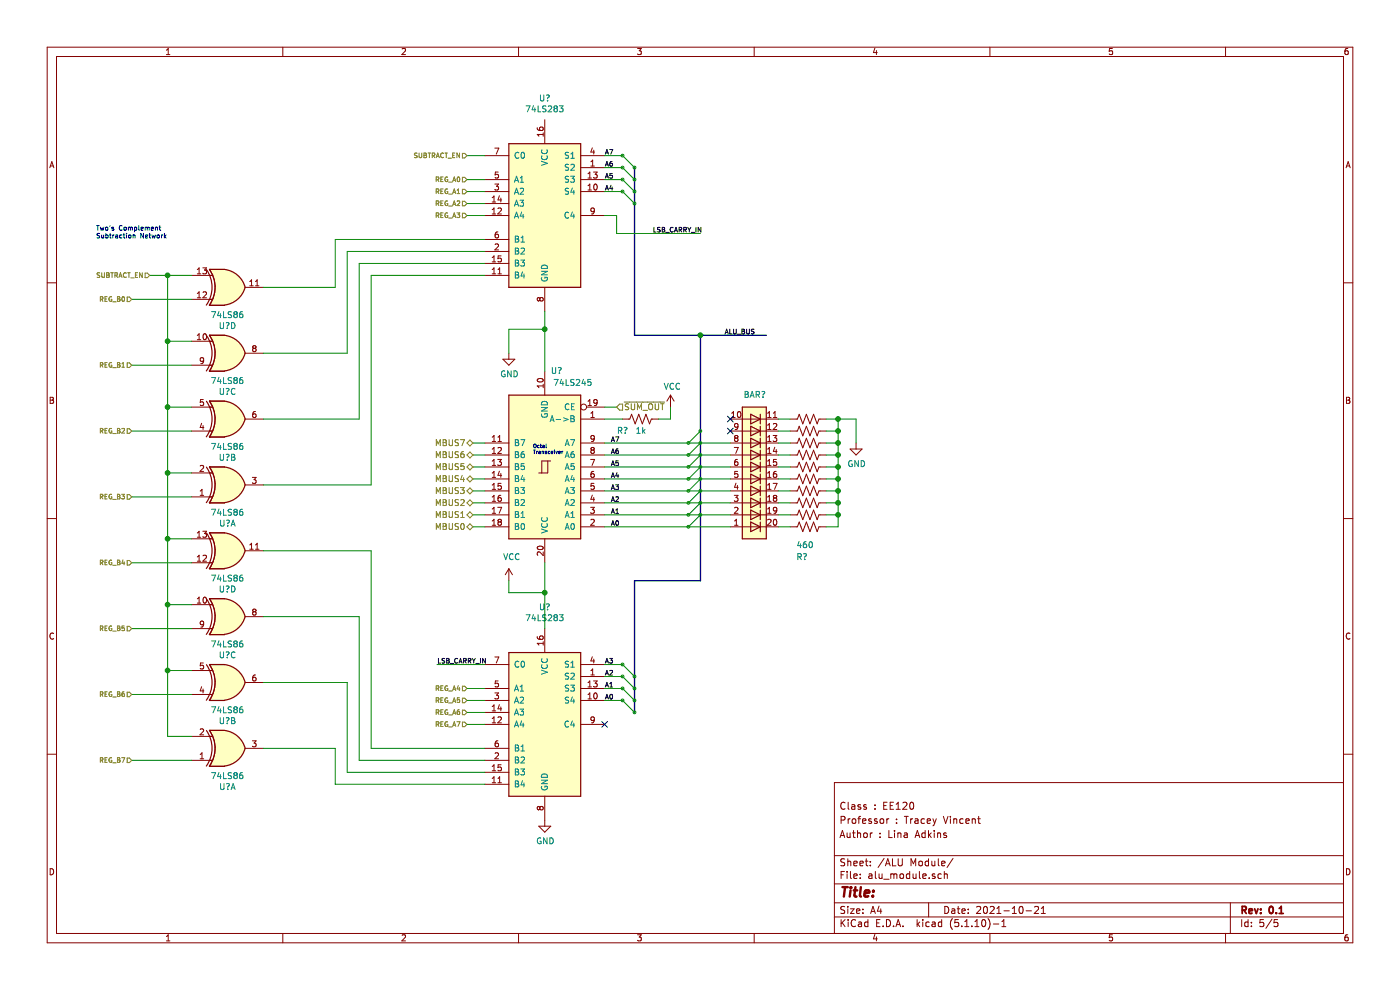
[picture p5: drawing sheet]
EESchema Schematic File Version 4
EELAYER 30 0
EELAYER END
$Descr A4 11693 8268
encoding utf-8
Sheet 5 5
Title ""
Date "2021-10-21"
Rev "0.1"
Comp ""
Comment1 "Author : Lina Adkins"
Comment2 "Professor : Tracey Vincent"
Comment3 "Class : EE120"
Comment4 ""
$EndDescr
$Comp
L Device:R_US R?
U 1 1
P 6750 4400
F 0 "R?" V 7000 4300 50  0000 L CNN
F 1 "460" V 6900 4300 50  0000 L CNN
F 2 "" V 6790 4390 50  0001 C CNN
F 3 "~" H 6750 4400 50  0001 C CNN
	1    6750 4400
	0    1    1    0   
$EndComp
$Comp
L Device:R_US R?
U 1 1
P 6750 3500
F 0 "R?" H 6818 3546 50  0001 L CNN
F 1 "460" H 6818 3455 50  0001 L CNN
F 2 "" V 6790 3490 50  0001 C CNN
F 3 "~" H 6750 3500 50  0001 C CNN
	1    6750 3500
	0    1    1    0   
$EndComp
$Comp
L Device:R_US R?
U 1 1
P 6750 3600
F 0 "R?" H 6818 3646 50  0001 L CNN
F 1 "460" H 6818 3555 50  0001 L CNN
F 2 "" V 6790 3590 50  0001 C CNN
F 3 "~" H 6750 3600 50  0001 C CNN
	1    6750 3600
	0    1    1    0   
$EndComp
$Comp
L Device:R_US R?
U 1 1
P 6750 3700
F 0 "R?" H 6818 3746 50  0001 L CNN
F 1 "460" H 6818 3655 50  0001 L CNN
F 2 "" V 6790 3690 50  0001 C CNN
F 3 "~" H 6750 3700 50  0001 C CNN
	1    6750 3700
	0    1    1    0   
$EndComp
$Comp
L Device:R_US R?
U 1 1
P 6750 3800
F 0 "R?" H 6818 3846 50  0001 L CNN
F 1 "460" H 6818 3755 50  0001 L CNN
F 2 "" V 6790 3790 50  0001 C CNN
F 3 "~" H 6750 3800 50  0001 C CNN
	1    6750 3800
	0    1    1    0   
$EndComp
$Comp
L Device:R_US R?
U 1 1
P 6750 3900
F 0 "R?" H 6818 3946 50  0001 L CNN
F 1 "460" H 6818 3855 50  0001 L CNN
F 2 "" V 6790 3890 50  0001 C CNN
F 3 "~" H 6750 3900 50  0001 C CNN
	1    6750 3900
	0    1    1    0   
$EndComp
$Comp
L Device:R_US R?
U 1 1
P 6750 4000
F 0 "R?" H 6818 4046 50  0001 L CNN
F 1 "460" H 6818 3955 50  0001 L CNN
F 2 "" V 6790 3990 50  0001 C CNN
F 3 "~" H 6750 4000 50  0001 C CNN
	1    6750 4000
	0    1    1    0   
$EndComp
$Comp
L Device:R_US R?
U 1 1
P 6750 4100
F 0 "R?" H 6818 4146 50  0001 L CNN
F 1 "460" H 6818 4055 50  0001 L CNN
F 2 "" V 6790 4090 50  0001 C CNN
F 3 "~" H 6750 4100 50  0001 C CNN
	1    6750 4100
	0    1    1    0   
$EndComp
$Comp
L Device:R_US R?
U 1 1
P 6750 4200
F 0 "R?" H 6818 4246 50  0001 L CNN
F 1 "460" H 6818 4155 50  0001 L CNN
F 2 "" V 6790 4190 50  0001 C CNN
F 3 "~" H 6750 4200 50  0001 C CNN
	1    6750 4200
	0    1    1    0   
$EndComp
$Comp
L Device:R_US R?
U 1 1
P 6750 4300
F 0 "R?" H 6818 4346 50  0001 L CNN
F 1 "460" H 6818 4255 50  0001 L CNN
F 2 "" V 6790 4290 50  0001 C CNN
F 3 "~" H 6750 4300 50  0001 C CNN
	1    6750 4300
	0    1    1    0   
$EndComp
$Comp
L power:GND #PWR?
U 1 1
P 7150 3700
F 0 "#PWR?" H 7150 3450 50  0001 C CNN
F 1 "GND" H 7155 3527 50  0000 C CNN
F 2 "" H 7150 3700 50  0001 C CNN
F 3 "" H 7150 3700 50  0001 C CNN
	1    7150 3700
	1    0    0    -1  
$EndComp
Wire Wire Line
	7000 3500 7000 3600
Wire Wire Line
	6900 3500 7000 3500
Wire Wire Line
	6900 3600 7000 3600
Connection ~ 7000 3600
Wire Wire Line
	7000 3600 7000 3700
Wire Wire Line
	6900 3700 7000 3700
Connection ~ 7000 3700
Wire Wire Line
	7000 3700 7000 3800
Wire Wire Line
	6900 3800 7000 3800
Connection ~ 7000 3800
Wire Wire Line
	7000 3800 7000 3900
Wire Wire Line
	6900 3900 7000 3900
Connection ~ 7000 3900
Wire Wire Line
	7000 3900 7000 4000
Wire Wire Line
	6900 4000 7000 4000
Connection ~ 7000 4000
Wire Wire Line
	7000 4000 7000 4100
Wire Wire Line
	6900 4100 7000 4100
Connection ~ 7000 4100
Wire Wire Line
	7000 4100 7000 4200
Wire Wire Line
	6900 4200 7000 4200
Connection ~ 7000 4200
Wire Wire Line
	7000 4200 7000 4300
Wire Wire Line
	6900 4300 7000 4300
Connection ~ 7000 4300
Wire Wire Line
	7000 4300 7000 4400
Wire Wire Line
	6900 4400 7000 4400
Wire Wire Line
	7000 3500 7150 3500
Wire Wire Line
	7150 3500 7150 3700
Connection ~ 7000 3500
Wire Wire Line
	4050 3700 3950 3700
Wire Wire Line
	3950 3800 4050 3800
Wire Wire Line
	4050 3900 3950 3900
Wire Wire Line
	3950 4000 4050 4000
Wire Wire Line
	4050 4100 3950 4100
Wire Wire Line
	3950 4200 4050 4200
Wire Wire Line
	3950 4300 4050 4300
Wire Wire Line
	3950 4400 4050 4400
Wire Wire Line
	4050 6050 3900 6050
Wire Wire Line
	4050 5950 3900 5950
Wire Wire Line
	4050 5850 3900 5850
Wire Wire Line
	4050 5750 3900 5750
Wire Wire Line
	4050 1800 3900 1800
Wire Wire Line
	4050 1700 3900 1700
Wire Wire Line
	4050 1600 3900 1600
Wire Wire Line
	4050 1500 3900 1500
Text HLabel 3900 6050 0    39   Input ~ 0
REG_A7
Text HLabel 3900 5950 0    39   Input ~ 0
REG_A6
Text HLabel 3900 5850 0    39   Input ~ 0
REG_A5
Text HLabel 3900 5750 0    39   Input ~ 0
REG_A4
Text HLabel 3900 1800 0    39   Input ~ 0
REG_A3
Text HLabel 3900 1700 0    39   Input ~ 0
REG_A2
Text HLabel 3900 1600 0    39   Input ~ 0
REG_A1
Text HLabel 3900 1500 0    39   Input ~ 0
REG_A0
Wire Bus Line
	5300 2800 5850 2800
Text Label 5050 1300 0    39   ~ 0
A7
Text Label 5050 1400 0    39   ~ 0
A6
Text Label 5050 1500 0    39   ~ 0
A5
Text Label 5050 1600 0    39   ~ 0
A4
Entry Wire Line
	5200 1600 5300 1700
Entry Wire Line
	5200 1500 5300 1600
Entry Wire Line
	5200 1400 5300 1500
Entry Wire Line
	5200 1300 5300 1400
Wire Wire Line
	5050 1600 5200 1600
Wire Wire Line
	5050 1500 5200 1500
Wire Wire Line
	5050 1400 5200 1400
Wire Wire Line
	5050 1300 5200 1300
$Comp
L power:GND #PWR?
U 1 1
P 4550 6850
AR Path="/616D0223/617CD65E" Ref="#PWR?"  Part="1" 
AR Path="/617154F8/617CD65E" Ref="#PWR?"  Part="1" 
F 0 "#PWR?" H 4550 6600 50  0001 C CNN
F 1 "GND" H 4555 6677 50  0000 C CNN
F 2 "" H 4550 6850 50  0001 C CNN
F 3 "" H 4550 6850 50  0001 C CNN
	1    4550 6850
	1    0    0    -1  
$EndComp
Wire Bus Line
	5300 4850 5850 4850
Text Label 5100 3700 0    39   ~ 0
A7
Text Label 5100 3800 0    39   ~ 0
A6
Text Label 5100 3900 0    39   ~ 0
A5
Text Label 5100 4000 0    39   ~ 0
A4
Text Label 5100 4100 0    39   ~ 0
A3
Text Label 5100 4200 0    39   ~ 0
A2
Text Label 5100 4300 0    39   ~ 0
A1
Text Label 5100 4400 0    39   ~ 0
A0
Text Label 5050 5550 0    39   ~ 0
A3
Text Label 5050 5650 0    39   ~ 0
A2
Text Label 5050 5750 0    39   ~ 0
A1
Text Label 5050 5850 0    39   ~ 0
A0
Entry Wire Line
	5200 5850 5300 5950
Entry Wire Line
	5200 5750 5300 5850
Entry Wire Line
	5200 5650 5300 5750
Entry Wire Line
	5200 5550 5300 5650
Wire Wire Line
	5050 5550 5200 5550
Wire Wire Line
	5050 5650 5200 5650
Wire Wire Line
	5050 5750 5200 5750
Wire Wire Line
	5050 5850 5200 5850
$Comp
L 74xx:74LS283 U?
U 1 1
P 4550 1800
F 0 "U?" H 4550 2781 50  0000 C CNN
F 1 "74LS283" H 4550 2690 50  0000 C CNN
F 2 "" H 4550 1800 50  0001 C CNN
F 3 "http://www.ti.com/lit/gpn/sn74LS283" H 4550 1800 50  0001 C CNN
	1    4550 1800
	1    0    0    -1  
$EndComp
Wire Wire Line
	5050 4400 6100 4400
Wire Wire Line
	5050 3400 5150 3400
Wire Wire Line
	5600 3500 5600 3400
Wire Wire Line
	5500 3500 5600 3500
Entry Wire Line
	5850 4200 5750 4300
Entry Wire Line
	5850 4300 5750 4400
Entry Wire Line
	5850 4100 5750 4200
Entry Wire Line
	5850 4000 5750 4100
Entry Wire Line
	5850 3900 5750 4000
Entry Wire Line
	5850 3800 5750 3900
Entry Wire Line
	5850 3700 5750 3800
Entry Wire Line
	5850 3600 5750 3700
Text Notes 4450 3800 0    30   ~ 0
Octal\nTransceiver\n
Wire Wire Line
	5050 3500 5200 3500
$Comp
L Device:R_US R?
U 1 1
P 5350 3500
F 0 "R?" V 5250 3600 50  0000 L CNN
F 1 "1k" V 5250 3450 50  0000 L CNN
F 2 "" V 5390 3490 50  0001 C CNN
F 3 "~" H 5350 3500 50  0001 C CNN
	1    5350 3500
	0    -1   -1   0   
$EndComp
$Comp
L power:VCC #PWR?
U 1 1
P 5600 3400
F 0 "#PWR?" H 5600 3250 50  0001 C CNN
F 1 "VCC" H 5615 3573 50  0000 C CNN
F 2 "" H 5600 3400 50  0001 C CNN
F 3 "" H 5600 3400 50  0001 C CNN
	1    5600 3400
	1    0    0    -1  
$EndComp
NoConn ~ 6100 3600
NoConn ~ 6100 3500
Wire Wire Line
	4550 2750 4550 3100
Connection ~ 4550 2750
Wire Wire Line
	4250 2750 4550 2750
Wire Wire Line
	4250 2950 4250 2750
Wire Wire Line
	4550 2600 4550 2750
$Comp
L power:GND #PWR?
U 1 1
P 4250 2950
AR Path="/616D0223/6172D50F" Ref="#PWR?"  Part="1" 
AR Path="/617154F8/6172D50F" Ref="#PWR?"  Part="1" 
F 0 "#PWR?" H 4250 2700 50  0001 C CNN
F 1 "GND" H 4255 2777 50  0000 C CNN
F 2 "" H 4250 2950 50  0001 C CNN
F 3 "" H 4250 2950 50  0001 C CNN
	1    4250 2950
	1    0    0    -1  
$EndComp
Wire Wire Line
	4550 4950 4550 4700
Connection ~ 4550 4950
Wire Wire Line
	4550 5250 4550 4950
$Comp
L 74xx:74LS245 U?
U 1 1
P 4550 3900
F 0 "U?" H 4400 3100 50  0000 L CNN
F 1 "74LS245" H 4150 3200 50  0000 L CNN
F 2 "" H 4550 3900 50  0001 C CNN
F 3 "http://www.ti.com/lit/gpn/sn74LS245" H 4550 3900 50  0001 C CNN
	1    4550 3900
	-1   0    0    1   
$EndComp
$Comp
L power:VCC #PWR?
U 1 1
P 4250 4850
F 0 "#PWR?" H 4250 4700 50  0001 C CNN
F 1 "VCC" H 4200 5050 50  0000 L CNN
F 2 "" H 4250 4850 50  0001 C CNN
F 3 "" H 4250 4850 50  0001 C CNN
	1    4250 4850
	1    0    0    -1  
$EndComp
Wire Wire Line
	4250 4850 4250 4950
Wire Wire Line
	4250 4950 4550 4950
Wire Wire Line
	6500 4200 6600 4200
Wire Wire Line
	6500 4100 6600 4100
Wire Wire Line
	6500 4000 6600 4000
Text HLabel 5150 3400 2    50   Input ~ 0
~SUM_OUT~
Text HLabel 3950 3700 0    50   BiDi ~ 0
MBUS7
Text HLabel 3950 3800 0    50   BiDi ~ 0
MBUS6
Text HLabel 3950 3900 0    50   BiDi ~ 0
MBUS5
Text HLabel 3950 4000 0    50   BiDi ~ 0
MBUS4
Text HLabel 3950 4100 0    50   BiDi ~ 0
MBUS3
Text HLabel 3950 4200 0    50   BiDi ~ 0
MBUS2
Text HLabel 3950 4300 0    50   BiDi ~ 0
MBUS1
Text HLabel 3950 4400 0    50   BiDi ~ 0
MBUS0
Wire Wire Line
	6500 3500 6600 3500
Wire Wire Line
	6500 3600 6600 3600
Wire Wire Line
	6500 3700 6600 3700
Wire Wire Line
	6500 3800 6600 3800
Wire Wire Line
	6500 3900 6600 3900
Wire Wire Line
	6500 4300 6600 4300
Wire Wire Line
	6500 4400 6600 4400
$Comp
L LED:HDSP-4830_2 BAR?
U 1 1
P 6300 4000
F 0 "BAR?" H 6400 3300 50  0000 R CNN
F 1 "HDSP-4830_2" H 6750 3200 50  0001 R CNN
F 2 "Display:HDSP-4830" H 6300 3200 50  0001 C CNN
F 3 "https://docs.broadcom.com/docs/AV02-1798EN" H 4300 4200 50  0001 C CNN
	1    6300 4000
	1    0    0    1   
$EndComp
Text HLabel 1100 4150 0    39   Input ~ 0
REG_B3
Text HLabel 1100 3600 0    39   Input ~ 0
REG_B2
Text HLabel 1100 3050 0    39   Input ~ 0
REG_B1
Text HLabel 1100 2500 0    39   Input ~ 0
REG_B0
Text HLabel 1100 5800 0    39   Input ~ 0
REG_B6
Text HLabel 1100 6350 0    39   Input ~ 0
REG_B7
Text HLabel 1100 5250 0    39   Input ~ 0
REG_B5
Text HLabel 1100 4700 0    39   Input ~ 0
REG_B4
$Comp
L 74xx:74LS86 U?
U 1 1
P 1900 4050
F 0 "U?" H 1900 4375 50  0000 C CNN
F 1 "74LS86" H 1900 4284 50  0000 C CNN
F 2 "" H 1900 4050 50  0001 C CNN
F 3 "74xx/74ls86.pdf" H 1900 4050 50  0001 C CNN
	1    1900 4050
	1    0    0    1   
$EndComp
$Comp
L 74xx:74LS86 U?
U 2 1
P 1900 3500
F 0 "U?" H 1900 3825 50  0000 C CNN
F 1 "74LS86" H 1900 3734 50  0000 C CNN
F 2 "" H 1900 3500 50  0001 C CNN
F 3 "74xx/74ls86.pdf" H 1900 3500 50  0001 C CNN
	2    1900 3500
	1    0    0    1   
$EndComp
$Comp
L 74xx:74LS86 U?
U 3 1
P 1900 2950
F 0 "U?" H 1900 3275 50  0000 C CNN
F 1 "74LS86" H 1900 3184 50  0000 C CNN
F 2 "" H 1900 2950 50  0001 C CNN
F 3 "74xx/74ls86.pdf" H 1900 2950 50  0001 C CNN
	3    1900 2950
	1    0    0    1   
$EndComp
$Comp
L 74xx:74LS86 U?
U 4 1
P 1900 2400
F 0 "U?" H 1900 2725 50  0000 C CNN
F 1 "74LS86" H 1900 2634 50  0000 C CNN
F 2 "" H 1900 2400 50  0001 C CNN
F 3 "74xx/74ls86.pdf" H 1900 2400 50  0001 C CNN
	4    1900 2400
	1    0    0    1   
$EndComp
Text HLabel 1250 2300 0    39   Input ~ 0
SUBTRACT_EN
Wire Wire Line
	1600 2300 1400 2300
Wire Wire Line
	1600 2850 1400 2850
Wire Wire Line
	1600 3400 1400 3400
Wire Wire Line
	1600 3950 1400 3950
Wire Wire Line
	1400 2300 1400 2850
Connection ~ 1400 3400
Wire Wire Line
	1400 3400 1400 3950
Connection ~ 1400 2850
Wire Wire Line
	1400 2850 1400 3400
$Comp
L 74xx:74LS86 U?
U 1 1
P 1900 6250
F 0 "U?" H 1900 6575 50  0000 C CNN
F 1 "74LS86" H 1900 6484 50  0000 C CNN
F 2 "" H 1900 6250 50  0001 C CNN
F 3 "74xx/74ls86.pdf" H 1900 6250 50  0001 C CNN
	1    1900 6250
	1    0    0    1   
$EndComp
$Comp
L 74xx:74LS86 U?
U 2 1
P 1900 5700
F 0 "U?" H 1900 6025 50  0000 C CNN
F 1 "74LS86" H 1900 5934 50  0000 C CNN
F 2 "" H 1900 5700 50  0001 C CNN
F 3 "74xx/74ls86.pdf" H 1900 5700 50  0001 C CNN
	2    1900 5700
	1    0    0    1   
$EndComp
$Comp
L 74xx:74LS86 U?
U 3 1
P 1900 5150
F 0 "U?" H 1900 5475 50  0000 C CNN
F 1 "74LS86" H 1900 5384 50  0000 C CNN
F 2 "" H 1900 5150 50  0001 C CNN
F 3 "74xx/74ls86.pdf" H 1900 5150 50  0001 C CNN
	3    1900 5150
	1    0    0    1   
$EndComp
$Comp
L 74xx:74LS86 U?
U 4 1
P 1900 4600
F 0 "U?" H 1900 4925 50  0000 C CNN
F 1 "74LS86" H 1900 4834 50  0000 C CNN
F 2 "" H 1900 4600 50  0001 C CNN
F 3 "74xx/74ls86.pdf" H 1900 4600 50  0001 C CNN
	4    1900 4600
	1    0    0    1   
$EndComp
Wire Wire Line
	1600 4500 1400 4500
Wire Wire Line
	1600 5050 1400 5050
Wire Wire Line
	1600 5600 1400 5600
Wire Wire Line
	1600 6150 1400 6150
Wire Wire Line
	1400 4500 1400 5050
Connection ~ 1400 5600
Wire Wire Line
	1400 5600 1400 6150
Connection ~ 1400 5050
Wire Wire Line
	1400 5050 1400 5600
Wire Wire Line
	1400 3950 1400 4500
Connection ~ 1400 3950
Connection ~ 1400 4500
Wire Wire Line
	1250 2300 1400 2300
Connection ~ 1400 2300
Wire Wire Line
	1600 2500 1100 2500
Wire Wire Line
	1600 3050 1100 3050
Wire Wire Line
	1600 3600 1100 3600
Wire Wire Line
	1600 4150 1100 4150
Wire Wire Line
	1600 4700 1100 4700
Wire Wire Line
	1600 5250 1100 5250
Wire Wire Line
	1600 5800 1100 5800
Wire Wire Line
	1600 6350 1100 6350
Text Notes 800  2000 0    39   ~ 0
Two's Complement\nSubtraction Network
Wire Wire Line
	3100 4050 3100 2300
Wire Wire Line
	3100 2300 4050 2300
Wire Wire Line
	2200 4050 3100 4050
Wire Wire Line
	3000 3500 3000 2200
Wire Wire Line
	3000 2200 4050 2200
Wire Wire Line
	2200 3500 3000 3500
Wire Wire Line
	2900 2950 2900 2100
Wire Wire Line
	2900 2100 4050 2100
Wire Wire Line
	2200 2950 2900 2950
Wire Wire Line
	2800 2400 2800 2000
Wire Wire Line
	2800 2000 4050 2000
Wire Wire Line
	2200 2400 2800 2400
Wire Wire Line
	2200 4600 3100 4600
Wire Wire Line
	3100 4600 3100 6250
Wire Wire Line
	3100 6250 4050 6250
Wire Wire Line
	2200 5150 3000 5150
Wire Wire Line
	3000 5150 3000 6350
Wire Wire Line
	3000 6350 4050 6350
Wire Wire Line
	2200 5700 2900 5700
Wire Wire Line
	2900 5700 2900 6450
Wire Wire Line
	2900 6450 4050 6450
Wire Wire Line
	2200 6250 2800 6250
Wire Wire Line
	2800 6250 2800 6550
Wire Wire Line
	2800 6550 4050 6550
Text HLabel 3900 1300 0    39   Input ~ 0
SUBTRACT_EN
Wire Wire Line
	5050 1800 5150 1800
Wire Wire Line
	5150 1800 5150 1950
Wire Wire Line
	5150 1950 5850 1950
Text Label 5450 1950 0    39   ~ 0
LSB_CARRY_IN
Wire Wire Line
	4050 1300 3900 1300
$Comp
L 74xx:74LS283 U?
U 1 1
P 4550 6050
F 0 "U?" H 4550 7031 50  0000 C CNN
F 1 "74LS283" H 4550 6940 50  0000 C CNN
F 2 "" H 4550 6050 50  0001 C CNN
F 3 "http://www.ti.com/lit/gpn/sn74LS283" H 4550 6050 50  0001 C CNN
	1    4550 6050
	1    0    0    -1  
$EndComp
Wire Wire Line
	3650 5550 4050 5550
Text Label 3650 5550 0    39   ~ 0
LSB_CARRY_IN
NoConn ~ 5050 6050
Wire Bus Line
	5850 2800 6400 2800
Wire Wire Line
	5050 3700 6100 3700
Wire Wire Line
	5050 3800 6100 3800
Wire Wire Line
	5050 3900 6100 3900
Wire Wire Line
	5050 4000 6100 4000
Wire Wire Line
	5050 4100 6100 4100
Wire Wire Line
	5050 4300 6100 4300
Wire Wire Line
	5050 4200 6100 4200
Wire Bus Line
	5300 4850 5300 5950
Wire Bus Line
	5300 1400 5300 2800
Wire Bus Line
	5850 2800 5850 4850
Connection ~ 5850 2800
Text Label 6050 2800 0    39   ~ 0
ALU_BUS
$EndSCHEMATC
